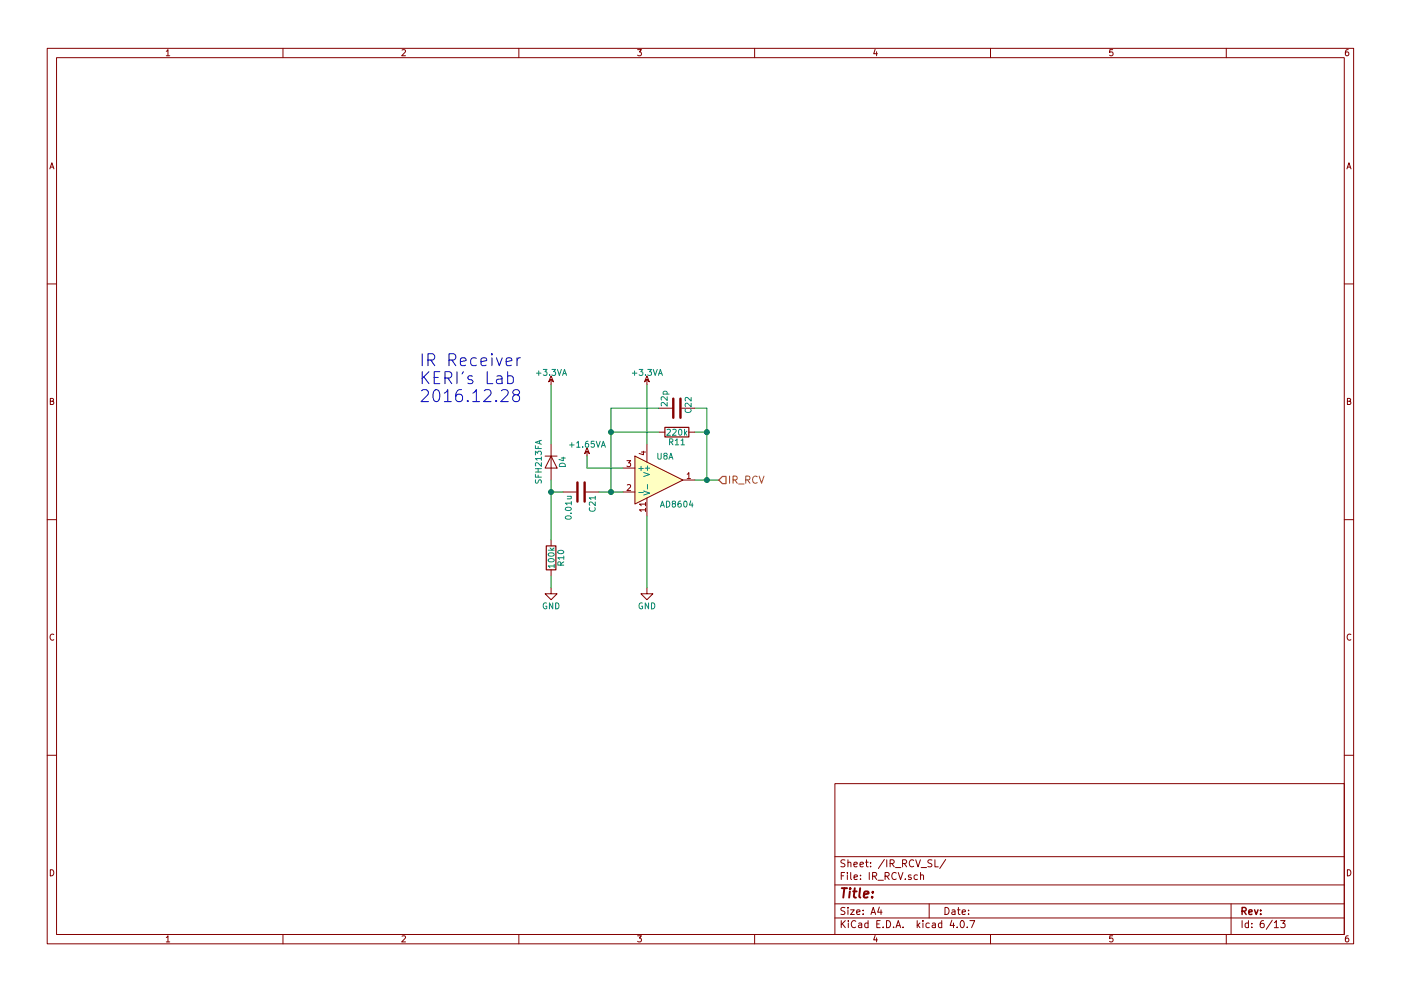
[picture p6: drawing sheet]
EESchema Schematic File Version 2
LIBS:KERISEv1-rescue
LIBS:74xgxx
LIBS:74xx
LIBS:ac-dc
LIBS:actel
LIBS:adc-dac
LIBS:Altera
LIBS:analog_devices
LIBS:analog_switches
LIBS:atmel
LIBS:audio
LIBS:brooktre
LIBS:cmos_ieee
LIBS:cmos4000
LIBS:conn
LIBS:contrib
LIBS:cypress
LIBS:dc-dc
LIBS:device
LIBS:digital-audio
LIBS:diode
LIBS:display
LIBS:dsp
LIBS:elec-unifil
LIBS:ESD_Protection
LIBS:ftdi
LIBS:gennum
LIBS:hc11
LIBS:intel
LIBS:interface
LIBS:ir
LIBS:Lattice
LIBS:linear
LIBS:maxim
LIBS:memory
LIBS:microchip
LIBS:microchip_dspic33dsc
LIBS:microchip_pic10mcu
LIBS:microchip_pic12mcu
LIBS:microchip_pic16mcu
LIBS:microchip_pic18mcu
LIBS:microchip_pic32mcu
LIBS:microcontrollers
LIBS:motor_drivers
LIBS:motorola
LIBS:msp430
LIBS:nordicsemi
LIBS:nxp_armmcu
LIBS:onsemi
LIBS:opto
LIBS:Oscillators
LIBS:philips
LIBS:power
LIBS:Power_Management
LIBS:powerint
LIBS:pspice
LIBS:references
LIBS:regul
LIBS:relays
LIBS:rfcom
LIBS:sensors
LIBS:silabs
LIBS:siliconi
LIBS:stm8
LIBS:stm32
LIBS:supertex
LIBS:switches
LIBS:texas
LIBS:transf
LIBS:transistors
LIBS:ttl_ieee
LIBS:valves
LIBS:video
LIBS:Xicor
LIBS:xilinx
LIBS:Zilog
LIBS:KERISEv1
LIBS:KERISEv1-cache
EELAYER 25 0
EELAYER END
$Descr A4 11693 8268
encoding utf-8
Sheet 6 13
Title ""
Date ""
Rev ""
Comp ""
Comment1 ""
Comment2 ""
Comment3 ""
Comment4 ""
$EndDescr
$Comp
L D D4
U 1 1
P 4600 3850
AR Path="/57CF0B09/57CF0F37" Ref="D4"  Part="1" 
AR Path="/57CF289D/57CF0F37" Ref="D5"  Part="1" 
AR Path="/57CF292E/57CF0F37" Ref="D6"  Part="1" 
AR Path="/57CF2A30/57CF0F37" Ref="D7"  Part="1" 
F 0 "D4" H 4600 3950 50  0000 C CNN
F 1 "SFH213FA" H 4600 3750 50  0000 C CNN
F 2 "kerikun11:Photo-5MM_Angle" H 4600 3850 50  0001 C CNN
F 3 "" H 4600 3850 50  0000 C CNN
	1    4600 3850
	0    1    1    0   
$EndComp
$Comp
L LM2902N U8
U 1 1
P 5500 4000
AR Path="/57CF0B09/57CF0F3E" Ref="U8"  Part="1" 
AR Path="/57CF289D/57CF0F3E" Ref="U8"  Part="2" 
AR Path="/57CF292E/57CF0F3E" Ref="U8"  Part="3" 
AR Path="/57CF2A30/57CF0F3E" Ref="U8"  Part="4" 
F 0 "U8" H 5550 4200 50  0000 C CNN
F 1 "AD8604" H 5650 3800 50  0000 C CNN
F 2 "Housings_SSOP:TSSOP-14_4.4x5mm_Pitch0.65mm" H 5450 4100 50  0001 C CNN
F 3 "" H 5550 4200 50  0000 C CNN
	1    5500 4000
	1    0    0    -1  
$EndComp
$Comp
L C C21
U 1 1
P 4850 4100
AR Path="/57CF0B09/57CF0F45" Ref="C21"  Part="1" 
AR Path="/57CF289D/57CF0F45" Ref="C23"  Part="1" 
AR Path="/57CF292E/57CF0F45" Ref="C25"  Part="1" 
AR Path="/57CF2A30/57CF0F45" Ref="C27"  Part="1" 
F 0 "C21" H 4875 4200 50  0000 L CNN
F 1 "0.01u" H 4875 4000 50  0000 L CNN
F 2 "Capacitors_SMD:C_0603" H 4888 3950 50  0001 C CNN
F 3 "" H 4850 4100 50  0000 C CNN
	1    4850 4100
	0    1    1    0   
$EndComp
$Comp
L R R10
U 1 1
P 4600 4650
AR Path="/57CF0B09/57CF0F4C" Ref="R10"  Part="1" 
AR Path="/57CF289D/57CF0F4C" Ref="R12"  Part="1" 
AR Path="/57CF292E/57CF0F4C" Ref="R14"  Part="1" 
AR Path="/57CF2A30/57CF0F4C" Ref="R16"  Part="1" 
F 0 "R10" V 4680 4650 50  0000 C CNN
F 1 "100k" V 4600 4650 50  0000 C CNN
F 2 "Resistors_SMD:R_0603" V 4530 4650 50  0001 C CNN
F 3 "" H 4600 4650 50  0000 C CNN
	1    4600 4650
	1    0    0    -1  
$EndComp
Wire Wire Line
	5000 4100 5200 4100
Wire Wire Line
	4700 4100 4600 4100
Wire Wire Line
	4600 4000 4600 4500
Connection ~ 4600 4100
$Comp
L R R11
U 1 1
P 5650 3600
AR Path="/57CF0B09/57CF0F57" Ref="R11"  Part="1" 
AR Path="/57CF289D/57CF0F57" Ref="R13"  Part="1" 
AR Path="/57CF292E/57CF0F57" Ref="R15"  Part="1" 
AR Path="/57CF2A30/57CF0F57" Ref="R17"  Part="1" 
F 0 "R11" V 5730 3600 50  0000 C CNN
F 1 "220k" V 5650 3600 50  0000 C CNN
F 2 "Resistors_SMD:R_0603" V 5580 3600 50  0001 C CNN
F 3 "" H 5650 3600 50  0000 C CNN
	1    5650 3600
	0    1    1    0   
$EndComp
$Comp
L C C22
U 1 1
P 5650 3400
AR Path="/57CF0B09/57CF0F5E" Ref="C22"  Part="1" 
AR Path="/57CF289D/57CF0F5E" Ref="C24"  Part="1" 
AR Path="/57CF292E/57CF0F5E" Ref="C26"  Part="1" 
AR Path="/57CF2A30/57CF0F5E" Ref="C28"  Part="1" 
F 0 "C22" H 5550 3500 50  0000 L CNN
F 1 "22p" H 5500 3300 50  0000 L CNN
F 2 "Capacitors_SMD:C_0603" H 5688 3250 50  0001 C CNN
F 3 "" H 5650 3400 50  0000 C CNN
	1    5650 3400
	0    1    1    0   
$EndComp
Wire Wire Line
	5800 4000 6000 4000
Wire Wire Line
	5900 3400 5900 4000
Wire Wire Line
	5900 3600 5800 3600
Wire Wire Line
	5900 3400 5800 3400
Connection ~ 5900 3600
Wire Wire Line
	5500 3600 5100 3600
Wire Wire Line
	5100 3400 5100 4100
Connection ~ 5100 4100
Wire Wire Line
	5100 3400 5500 3400
Connection ~ 5100 3600
Wire Wire Line
	5400 3200 5400 3700
Wire Wire Line
	4600 3200 4600 3700
$Comp
L +3.3VA-RESCUE-KERISEv1 #PWR58
U 1 1
P 4600 3200
AR Path="/57CF0B09/57CF0F71" Ref="#PWR58"  Part="1" 
AR Path="/57CF289D/57CF0F71" Ref="#PWR63"  Part="1" 
AR Path="/57CF292E/57CF0F71" Ref="#PWR68"  Part="1" 
AR Path="/57CF2A30/57CF0F71" Ref="#PWR73"  Part="1" 
F 0 "#PWR58" H 4750 3150 50  0001 C CNN
F 1 "+3.3VA" H 4600 3300 50  0000 C CNN
F 2 "" H 4600 3200 50  0000 C CNN
F 3 "" H 4600 3200 50  0000 C CNN
	1    4600 3200
	1    0    0    -1  
$EndComp
$Comp
L +3.3VA-RESCUE-KERISEv1 #PWR61
U 1 1
P 5400 3200
AR Path="/57CF0B09/57CF0F77" Ref="#PWR61"  Part="1" 
AR Path="/57CF289D/57CF0F77" Ref="#PWR66"  Part="1" 
AR Path="/57CF292E/57CF0F77" Ref="#PWR71"  Part="1" 
AR Path="/57CF2A30/57CF0F77" Ref="#PWR76"  Part="1" 
F 0 "#PWR61" H 5550 3150 50  0001 C CNN
F 1 "+3.3VA" H 5400 3300 50  0000 C CNN
F 2 "" H 5400 3200 50  0000 C CNN
F 3 "" H 5400 3200 50  0000 C CNN
	1    5400 3200
	1    0    0    -1  
$EndComp
$Comp
L +1.65VA #PWR60
U 1 1
P 4900 3800
AR Path="/57CF0B09/57CF0F7D" Ref="#PWR60"  Part="1" 
AR Path="/57CF289D/57CF0F7D" Ref="#PWR65"  Part="1" 
AR Path="/57CF292E/57CF0F7D" Ref="#PWR70"  Part="1" 
AR Path="/57CF2A30/57CF0F7D" Ref="#PWR75"  Part="1" 
F 0 "#PWR60" H 5050 3750 50  0001 C CNN
F 1 "+1.65VA" H 4900 3900 50  0000 C CNN
F 2 "" H 4900 3800 50  0000 C CNN
F 3 "" H 4900 3800 50  0000 C CNN
	1    4900 3800
	1    0    0    -1  
$EndComp
Wire Wire Line
	4900 3800 4900 3900
Wire Wire Line
	4900 3900 5200 3900
$Comp
L GND #PWR59
U 1 1
P 4600 4900
AR Path="/57CF0B09/57CF0F85" Ref="#PWR59"  Part="1" 
AR Path="/57CF289D/57CF0F85" Ref="#PWR64"  Part="1" 
AR Path="/57CF292E/57CF0F85" Ref="#PWR69"  Part="1" 
AR Path="/57CF2A30/57CF0F85" Ref="#PWR74"  Part="1" 
F 0 "#PWR59" H 4600 4650 50  0001 C CNN
F 1 "GND" H 4600 4750 50  0000 C CNN
F 2 "" H 4600 4900 50  0000 C CNN
F 3 "" H 4600 4900 50  0000 C CNN
	1    4600 4900
	1    0    0    -1  
$EndComp
Wire Wire Line
	4600 4900 4600 4800
$Comp
L GND #PWR62
U 1 1
P 5400 4900
AR Path="/57CF0B09/57CF0F8C" Ref="#PWR62"  Part="1" 
AR Path="/57CF289D/57CF0F8C" Ref="#PWR67"  Part="1" 
AR Path="/57CF292E/57CF0F8C" Ref="#PWR72"  Part="1" 
AR Path="/57CF2A30/57CF0F8C" Ref="#PWR77"  Part="1" 
F 0 "#PWR62" H 5400 4650 50  0001 C CNN
F 1 "GND" H 5400 4750 50  0000 C CNN
F 2 "" H 5400 4900 50  0000 C CNN
F 3 "" H 5400 4900 50  0000 C CNN
	1    5400 4900
	1    0    0    -1  
$EndComp
Wire Wire Line
	5400 4300 5400 4900
Connection ~ 5900 4000
Text HLabel 6000 4000 2    60   Input ~ 0
IR_RCV
Text Notes 3500 3350 0    100  ~ 0
IR Receiver\nKERI's Lab\n2016.12.28
$EndSCHEMATC
